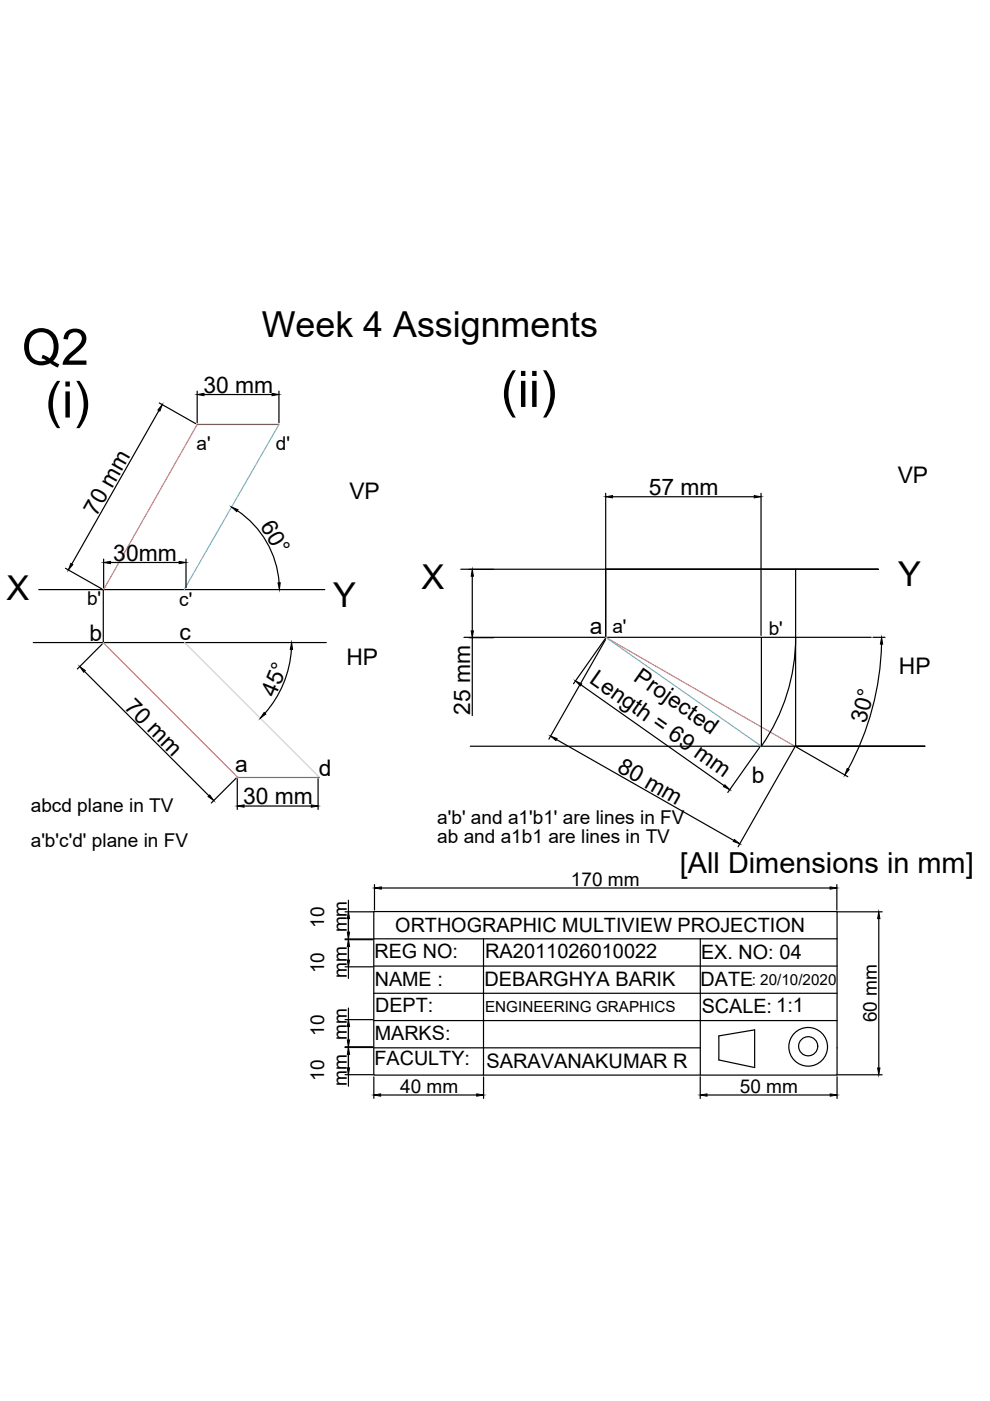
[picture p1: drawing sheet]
<svg xmlns="http://www.w3.org/2000/svg" width="210mm" height="297mm" viewBox="0 0 210 297" stroke-linecap="round" stroke-linejoin="round" font-family="sans-serif">
<!-- layer: 0 -->
<g fill="none" stroke="#000" stroke-width=".25">
<path d="M33.7 87l-18.5 32.6M33.8 85.4l7.7 4.4M41.8 82.9v6.7M43.3 83.6h14.4M59.1 82.9v6.7M22 118.5v6.1M23.4 119.3h14.6M39.4 118.5v6.1M50.3 108.3a20.2 20.2 0 0 1 8.9 15.3M128.4 104.6v30.5M129.9 105.3h30M161.4 104.6v30.1"/>
<path d="M7.1 136.2h62.1M8.2 125h60.7M13.9 120.5l7.7 4.4M21.7 136.6l-5.3 5.2M21.9 125.1v11.1M61.8 137.7a22.7 22.7 0 0 1-5.6 13.5M97.7 120.7h88.5h-57.8M98.4 135.1h86.3M99.4 120.7h5.3M99.4 135.2h5.3M100.1 122.2v11.6M100.1 135.2v16.5"/>
<path d="M128.4 135.4l-6.8 9.6M128.4 135.6l-12 21.1M161.4 135.1v23.1M168.7 135.1a40.3 40.3 0 0 1-7.3 23.1M168.7 120.7v37.5M185.1 135.1h2.5M186.9 136.6a58.5 58.5 0 0 1-7.1 26.4M17.9 142.4l26.4 26.3M99.7 158.2h96.4h-27.6M118 156.8l37.6 21.4M123.2 145.2l30.3 21.4M161.1 158.4l-6.8 9.6"/>
<path d="M168.5 158.4l-12 21.1M168.8 158.4l11 6.3M50.1 165l-5.3 5.3M50.3 165.1v6.5M51.7 170.9h14.3M67.4 165.1v6.5M73.2 193.3h5.8M73.2 199.1h5.8M73.2 199.2h5.8M73.9 190.9v16.5M79.3 193.3h98.2v34.6h-98.2zM79.3 199h98.2"/>
<path d="M79.4 187.6v5.4M80.8 188.3h95.2M102.5 199v28.9M148.5 199v28.9M177.4 187.6v5.4M177.6 193.3h9.4M186.3 194.8v31.6M73.2 205h5.8M73.2 216.2h5.8M73.9 213.7v16.6M79.2 210.6h98.3M79.3 204.8h98.2"/>
<path d="M79.3 216.4h98.2M160 218.3v8l-7.6-1.6v-5.1l7.6-1.2M73.2 227.9h5.8M73.2 221.9h5.8M73.2 222.1h5.8M79.3 222.2h69.2M79.3 228.3v4.6M80.7 232.2h20.4M102.5 228.3v4.6M148.5 228.3v4.6M149.9 232.2h26.1M177.5 222.2h.1"/>
<path d="M177.5 228.3v4.6M177.6 227.9h9.4"/>
<circle cx="171.4" cy="221.9" r="4.1"/>
<circle cx="171.4" cy="221.8" r="2.03"/>
</g>
<path d="M41.8 90l-19.9 35.2M21.9 136.2l28.5 28.6M128.4 135.1l40.1 23.1" fill="none" stroke="#f27172" stroke-width=".25"/>
<path d="M41.8 90h17.3" fill="none" stroke="#ed1f24" stroke-width=".25"/>
<path d="M59.1 90l-20 35M128.4 135.1l33 23.1" fill="none" stroke="#7aafdf" stroke-width=".25"/>
<path d="M39.1 136.2l28.6 28.6" fill="none" stroke="#cecce6" stroke-width=".25"/>
<path d="M50.4 164.8h17.3" fill="none" stroke="#58ba48" stroke-width=".25"/>
<g fill="#000" stroke="#000" stroke-width=".21">
<path d="M34.4 85.8l-.5 1.4-.4-.3zM41.8 83.6l1.5-.2v.5zM57.7 83.4l1.4 .2-1.4 .3zM15 119.5l.4 .2-.9 1.1zM22 119.3l1.4-.3v.5zM38 119l1.4 .3-1.4 .2zM49.1 107.5l1.4 .6-.3 .4zM128.4 105.3l1.5-.2v.5zM159.9 105.1l1.5 .2-1.5 .3zM58.9 123.6h.5l-.2 1.4zM61.8 136.2l.2 1.5h-.5zM100.1 120.7l.3 1.5h-.5z"/>
<path d="M99.9 133.8h.5l-.3 1.4zM186.9 135.1l.2 1.5h-.4zM16.9 141.3l1.2 .9-.3 .3zM56 151.1l.3 .3-1.1 .9zM116.7 156.1l1.4 .5-.2 .4zM122 144.4l1.3 .6-.2 .4zM44.1 168.9l.4-.4 .8 1.2zM50.3 170.9l1.4-.2v.4zM66 170.7l1.4 .2-1.4 .2zM153.7 166.4l1 1-1.3-.6zM155.7 178l1.1 .9-1.3-.5zM179.6 162.9l.4 .3-.9 1.1z"/>
<path d="M73.9 193.3l.2 1.5h-.5zM73.6 197.6h.5l-.2 1.5zM79.4 188.3l1.4-.3v.5zM176 188l1.4 .3-1.4 .2zM186.3 193.3l.3 1.5h-.5zM73.6 203.5h.5l-.2 1.5zM73.9 199.2l.2 1.5h-.5zM73.9 216.2l.2 1.4h-.5zM73.6 220.5h.5l-.2 1.4zM73.6 226.4h.5l-.2 1.5zM73.9 222.1l.2 1.4h-.5zM79.3 232.2l1.4-.3v.5z"/>
<path d="M101.1 231.9l1.4 .3-1.4 .2zM148.5 232.2l1.4-.3v.5zM176 231.9l1.5 .3-1.5 .2zM186.1 226.4h.5l-.3 1.5z"/>
</g>
<g font-size="10.7">
<text x="4.6" y="77.3">Q2</text>
<text x="9.6" y="88.5">(i)</text>
<text x="106.2" y="86.3">(ii)</text>
</g>
<text font-size="7.6" x="55.5" y="71.4">Week 4 Assignments</text>
<g font-size="7.3">
<text x="89.4" y="124.9">X</text>
<text x="190.5" y="124.2">Y</text>
<text x="1.4" y="127.3">X</text>
<text x="70.6" y="128.8">Y</text>
</g>
<text font-size="6.1" x="144.1" y="185">[All Dimensions in mm]</text>
<g font-size="4.8">
<text x="43.1" y="83.2">30 mm</text>
<text x="74.1" y="105.7">VP</text>
<text x="137.5" y="104.9">57 mm</text>
<text x="190.3" y="102.3">VP</text>
<text x="20.5" y="109.5" transform="rotate(-60 20.5 109.5)">70 mm</text>
<text x="55.1" y="111.6" transform="rotate(60 55.1 111.6)">60°</text>
<text x="24" y="118.8">30mm</text>
<text x="19" y="135.8">b</text>
<text x="38.1" y="135.8">c</text>
<text x="125.1" y="134.4">a</text>
<text x="73.5" y="140.9">HP</text>
<text x="190.6" y="142.8">HP</text>
<text x="58.4" y="148" transform="rotate(-67 58.4 148)">45°</text>
<text x="124.8" y="144.6" transform="rotate(35 124.8 144.6)">Length = 69 mm</text>
<text x="134.1" y="144.1" transform="rotate(35 134.1 144.1)">Projected</text>
<text x="26.2" y="150" transform="rotate(45 26.2 150)">70 mm</text>
<text x="99.7" y="151.5" transform="rotate(-90 99.7 151.5)">25 mm</text>
<text x="183.6" y="153.6" transform="rotate(-75 183.6 153.6)">30°</text>
<text x="49.9" y="163.7">a</text>
<text x="67.6" y="164.6">d</text>
<text x="130.6" y="163.5" transform="rotate(30 130.6 163.5)">80 mm</text>
<text x="159.4" y="166">b</text>
<text x="51.5" y="170.5">30 mm</text>
</g>
<g font-size="4.2">
<text x="83.8" y="197.6">ORTHOGRAPHIC MULTIVIEW PROJECTION</text>
<text x="79.4" y="203.2">REG NO:</text>
<text x="102.9" y="203.2">RA2011026010022</text>
<text x="148.6" y="203.4">EX. NO: 04</text>
<text x="79.5" y="209">NAME :</text>
<text x="102.7" y="209.1">DEBARGHYA BARIK</text>
<text x="148.6" y="209">DATE</text>
<text x="79.5" y="214.6">DEPT:</text>
<text x="148.8" y="214.8">SCALE: 1:1</text>
<text x="79.5" y="220.4">MARKS:</text>
<text x="79.4" y="225.9">FACULTY:</text>
<text x="103.1" y="226.5">SARAVANAKUMAR R</text>
</g>
<g font-size="4">
<text x="41.7" y="95.3">a'</text>
<text x="58.5" y="95.3">d'</text>
<text x="18.5" y="128.3">b'</text>
<text x="38" y="128.5">c'</text>
<text x="129.8" y="134.2">a'</text>
<text x="163" y="134.6">b'</text>
<text x="6.5" y="172.2">abcd plane in TV</text>
<text x="6.5" y="179.6">a'b'c'd' plane in FV</text>
<text x="92.7" y="174.7">a'b' and a1'b1' are lines in FV</text>
<text x="92.7" y="178.8">ab and a1b1 are lines in TV</text>
<text x="121" y="187.9">170 mm</text>
<text x="68.7" y="196.7" transform="rotate(-90 68.7 196.7)">10</text>
<text x="73.5" y="197.7" transform="rotate(-90 73.5 197.7)">mm</text>
<text x="68.7" y="206.4" transform="rotate(-90 68.7 206.4)">10</text>
<text x="73.5" y="207.3" transform="rotate(-90 73.5 207.3)">mm</text>
<text x="68.7" y="219.6" transform="rotate(-90 68.7 219.6)">10</text>
<text x="73.5" y="220.6" transform="rotate(-90 73.5 220.6)">mm</text>
<text x="185.9" y="216.7" transform="rotate(-90 185.9 216.7)">60 mm</text>
<text x="68.7" y="229.2" transform="rotate(-90 68.7 229.2)">10</text>
<text x="73.5" y="230.2" transform="rotate(-90 73.5 230.2)">mm</text>
<text x="84.8" y="231.8">40 mm</text>
<text x="156.8" y="231.8">50 mm</text>
</g>
<g font-size="3.2">
<text x="159.4" y="208.9">: 20/10/2020</text>
<text x="102.9" y="214.6">ENGINEERING GRAPHICS</text>
</g>
</svg>
